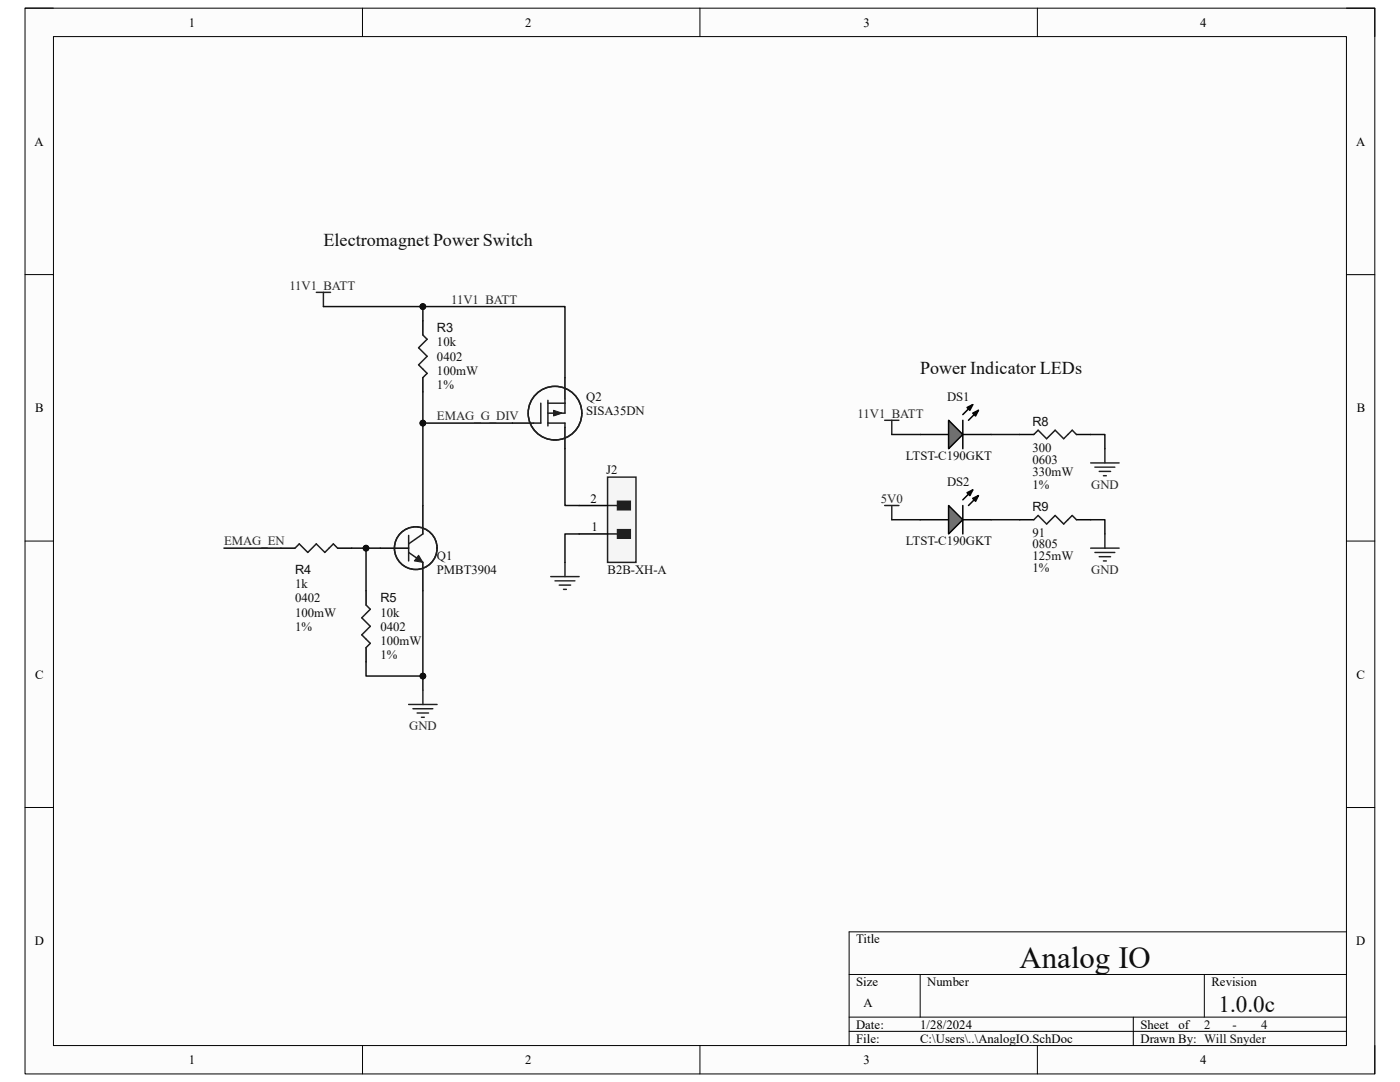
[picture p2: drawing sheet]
<svg xmlns="http://www.w3.org/2000/svg" width="279mm" height="216mm" viewBox="0 0 279 216" stroke-linecap="round" stroke-linejoin="round" font-family="sans-serif">
<path d="M5 1.6h269.4v212.7h-269.4z" fill-rule="evenodd" fill="#fcfcfc"/>
<path d="M5 1.6h269.4v212.7h-269.4z" fill="none" stroke="#000" stroke-width=".2"/>
<path d="M10.7 7.3h258v201.3h-258z" fill-rule="evenodd" fill="#fcfcfc"/>
<g fill="none" stroke="#000" stroke-width=".2">
<path d="M5 1.6h5.7M10.7 7.3h258v201.3h-258zM72.3 1.6v5.7M139.7 1.6v5.7M207 1.6v5.7M268.7 1.6h5.7v5.7M5 54.8h5.7M268.7 54.8h5.7M5 108h5.7M268.7 108h5.7M5 161.1h5.7M268.7 161.1h5.7"/>
<path d="M169.5 194.4h99.2M183.6 194.4v8.6M240.3 194.4v8.6M268.7 185.9h-99.2v22.7M72.3 208.6v5.7M139.7 208.6v5.7M169.5 203h99.2M169.5 205.8h99.2M207 208.6v5.7M226.2 203v5.6M274.4 208.6v5.7"/>
</g>
<path d="M109.9 115.1h5.7M110.8 115.9h3.9M111.6 116.8h2.3M112.5 117.6h.5M112.7 112.2v2.9" fill="none" stroke="#262626" stroke-width=".3"/>
<path d="M75.9 109.4h5.7M84.4 100.9v5.6M84.4 112.2v5.7" fill="none" stroke="#000" stroke-width=".3"/>
<path d="M81.6 110.2l2.8 2M81.6 106.8v5.1M84.4 106.5l-2.8 2" fill="none" stroke="#1c1c1c" stroke-width=".3"/>
<path d="M83.5 110.8l.9 1.4-1.7-.3z" fill="#1c1c1c"/>
<path d="M83.5 110.8l.9 1.4-1.7-.3z" fill="none" stroke="#1c1c1c" stroke-width=".2"/>
<g fill="none" stroke="#1c1c1c" stroke-width=".3">
<path d="M84.4 66.8l.8 .9-1.7 1.7 1.7 1.7-1.7 1.7 1.7 1.7-.8 .9M58.9 109.4l.8-.9 1.7 1.7 1.7-1.7 1.7 1.7 1.7-1.7 .9 .9M73.1 120.7l.8 .9-1.7 1.7 1.7 1.7-1.7 1.7 1.7 1.7-.8 .8"/>
<circle cx="83" cy="109.4" r="4.3"/>
</g>
<path d="M84.4 64v2.8M84.4 75.4v2.8M56 109.4h2.9M67.4 109.4h2.8M73.1 117.9v2.8M73.1 129.2v2.9" fill="none" stroke="#000" stroke-width=".3"/>
<path d="M63.1 58.3h2.9M64.5 58.3v2.9" fill="none" stroke="#262626" stroke-width=".3"/>
<path d="M121.3 95.2h5.6v17h-5.6z" fill-rule="evenodd" fill="#f5f5f5"/>
<path d="M121.3 95.2h5.6v17h-5.6z" fill="none" stroke="#262626" stroke-width=".3"/>
<path d="M123.2 105.7h2.6v1.7h-2.6z" fill-rule="evenodd" fill="#1c1c1c"/>
<path d="M121.3 106.5h1.9M123.2 105.7h2.6v1.7h-2.6z" fill="none" stroke="#1c1c1c" stroke-width=".3"/>
<path d="M123.2 100h2.6v1.7h-2.6z" fill-rule="evenodd" fill="#1c1c1c"/>
<path d="M109.3 79.9v5.1M112.7 79.6v.9h-3.4M106.5 84.4h1.4M109.3 84.4h3.4v.9M121.3 100.9h1.9M123.2 100h2.6v1.7h-2.6z" fill="none" stroke="#1c1c1c" stroke-width=".3"/>
<path d="M112.7 75.4v4.2M102.3 84.4h4.2M112.7 85.3v4.2M115.6 106.5h5.7M115.6 100.9h5.7" fill="none" stroke="#000" stroke-width=".3"/>
<path d="M110.5 81.9l1.7 .5-1.7 .6z" fill="#1c1c1c"/>
<path d="M110.5 81.9l1.7 .5-1.7 .6z" fill="none" stroke="#1c1c1c" stroke-width=".2"/>
<g fill="none" stroke="#1c1c1c" stroke-width=".3">
<path d="M107.9 80.5v3.9M112.7 80.5v1.9h-3.4"/>
<circle cx="110.8" cy="82.4" r="5.4"/>
</g>
<path d="M84.4 61.2v2.8M44.7 109.4h11.3" fill="none" stroke="#0e0e0e" stroke-width=".3"/>
<circle cx="84.4" cy="61.2" r=".57" fill="#0e0e0e"/>
<circle cx="84.4" cy="61.2" r=".57" fill="none" stroke="#0e0e0e" stroke-width=".2"/>
<path d="M73.1 109.4v8.5" fill="none" stroke="#0e0e0e" stroke-width=".3"/>
<circle cx="73" cy="109.4" r=".57" fill="#0e0e0e"/>
<circle cx="73" cy="109.4" r=".57" fill="none" stroke="#0e0e0e" stroke-width=".2"/>
<path d="M84.4 84.4v16.5" fill="none" stroke="#0e0e0e" stroke-width=".3"/>
<circle cx="84.4" cy="84.4" r=".57" fill="#0e0e0e"/>
<circle cx="84.4" cy="84.4" r=".57" fill="none" stroke="#0e0e0e" stroke-width=".2"/>
<path d="M84.4 78.2v6.2h17.9" fill="none" stroke="#0e0e0e" stroke-width=".3"/>
<circle cx="84.4" cy="84.4" r=".57" fill="#0e0e0e"/>
<circle cx="84.4" cy="84.4" r=".57" fill="none" stroke="#0e0e0e" stroke-width=".2"/>
<g fill="none" stroke="#262626" stroke-width=".3">
<path d="M176.6 83.9h2.8M178 83.9v2.8M217.7 92.4h5.6M218.5 93.2h4M219.4 94.1h2.2M220.2 94.9h.6M220.5 89.5v2.9M176.6 100.9h2.8M178 100.9v2.8M217.7 109.4h5.6M218.5 110.2h4M219.4 111.1h2.2"/>
<path d="M220.2 111.9h.6M220.5 106.5v2.9"/>
</g>
<path d="M183.6 86.7h5.7M192.2 86.7h5.6M203.5 86.7h2.8M214.8 86.7h2.9M203.5 103.7h2.8M214.8 103.7h2.9" fill="none" stroke="#000" stroke-width=".3"/>
<path d="M206.3 86.7l.9-.9 1.7 1.7 1.7-1.7 1.7 1.7 1.7-1.7 .8 .9M206.3 103.7l.9-.8 1.7 1.7 1.7-1.7 1.7 1.7 1.7-1.7 .8 .8" fill="none" stroke="#1c1c1c" stroke-width=".3"/>
<path d="M189.3 83.9l2.9 2.8-2.9 2.8z" fill="#717171"/>
<path d="M189.3 83.9l2.9 2.8-2.9 2.8zM192.2 83.9v5.6M193 81.3l1.1-.6-.5 1.2zM194.1 82.4l1.2-.5-.6 1.1zM194.1 80.7l-1.9 2M195.3 81.9l-2 2M183.6 103.7h5.7M192.2 103.7h5.6" fill="none" stroke="#000" stroke-width=".3"/>
<path d="M193 81.3l1.1-.6-.5 1.2zM194.1 82.4l1.2-.5-.6 1.1z" fill="#000"/>
<path d="M189.3 100.9l2.9 2.8-2.9 2.8z" fill="#717171"/>
<path d="M193 98.3l1.1-.5-.5 1.1zM194.1 99.5l1.2-.6-.6 1.1zM194.1 97.8l-1.9 1.9M195.3 98.9l-2 2M189.3 100.9l2.9 2.8-2.9 2.8zM192.2 100.9v5.6" fill="none" stroke="#000" stroke-width=".3"/>
<path d="M193 98.3l1.1-.5-.5 1.1zM194.1 99.5l1.2-.6-.6 1.1z" fill="#000"/>
<path d="M64.5 61.2h48.2v14.2M178 86.7h5.6M197.8 86.7h5.7M217.7 86.7h2.8v2.8M178 103.7h5.6M197.8 103.7h5.7M217.7 103.7h2.8v2.8" fill="none" stroke="#0e0e0e" stroke-width=".3"/>
<circle cx="84.4" cy="61.2" r=".57" fill="#0e0e0e"/>
<circle cx="84.4" cy="61.2" r=".57" fill="none" stroke="#0e0e0e" stroke-width=".2"/>
<path d="M70.2 109.4h5.7" fill="none" stroke="#0e0e0e" stroke-width=".3"/>
<circle cx="73" cy="109.4" r=".57" fill="#0e0e0e"/>
<circle cx="73" cy="109.4" r=".57" fill="none" stroke="#0e0e0e" stroke-width=".2"/>
<path d="M112.7 89.5v11.4h2.9M84.4 117.9v19.8M115.6 106.5h-2.9v5.7" fill="none" stroke="#0e0e0e" stroke-width=".3"/>
<circle cx="84.4" cy="134.9" r=".57" fill="#0e0e0e"/>
<circle cx="84.4" cy="134.9" r=".57" fill="none" stroke="#0e0e0e" stroke-width=".2"/>
<path d="M73.1 132.1v2.8h11.3" fill="none" stroke="#0e0e0e" stroke-width=".3"/>
<circle cx="84.4" cy="134.9" r=".57" fill="#0e0e0e"/>
<circle cx="84.4" cy="134.9" r=".57" fill="none" stroke="#0e0e0e" stroke-width=".2"/>
<path d="M84.4 137.7v2.9M81.6 140.6h5.6M82.4 141.4h4M83.3 142.3h2.2M84.1 143.1h.6" fill="none" stroke="#262626" stroke-width=".3"/>
<text font-size="6.1" fill="#0e0e0e" x="203.5" y="193.1">Analog IO</text>
<text font-size="4.6" fill="#0e0e0e" x="243.2" y="202">1.0.0c</text>
<g font-size="3.6" fill="#0e0e0e">
<text x="64.6" y="49.1">Electromagnet Power Switch</text>
<text x="183.6" y="74.6">Power Indicator LEDs</text>
</g>
<g font-size="2.5">
<text x="37.7" y="5.3">1</text>
<text x="104.8" y="5.3">2</text>
<text x="172.3" y="5.3">3</text>
<text x="239.5" y="5.3">4</text>
<text x="6.9" y="29.1">A</text>
<text x="270.6" y="29.1">A</text>
<text x="7" y="82.3">B</text>
<text x="270.8" y="82.3">B</text>
<text x="117.8" y="100.3">2</text>
<text x="118" y="106">1</text>
<text x="7" y="135.4">C</text>
<text x="270.7" y="135.4">C</text>
<text x="6.9" y="188.6">D</text>
<text x="170.9" y="188.2">Title</text>
<text x="270.7" y="188.6">D</text>
<text x="170.9" y="196.7">Size</text>
<text x="185" y="196.7">Number</text>
<text x="241.8" y="196.7">Revision</text>
<text x="172.3" y="201">A</text>
<text x="170.9" y="205.2">Date:</text>
<text x="170.9" y="208.1">File:</text>
<text x="183.6" y="205.2">1/28/2024</text>
<text x="183.7" y="208.1">C:\Users\..\AnalogIO.SchDoc</text>
<text x="227.6" y="205.2">Sheet</text>
<text x="227.6" y="208.1">Drawn By: Will Snyder</text>
<text x="235.2" y="205.2">of</text>
<text x="37.7" y="212.3">1</text>
<text x="104.8" y="212.3">2</text>
<text x="172.3" y="212.3">3</text>
<text x="239.5" y="212.3">4</text>
</g>
<g font-size="2.5" fill="#262626">
<text x="57.7" y="57.8">11V1_BATT</text>
<text x="90" y="60.6">11V1_BATT</text>
<text x="87.2" y="83.9">EMAG_G_DIV</text>
<text x="171.2" y="83.3">11V1_BATT</text>
<text x="175.8" y="100.3">5V0</text>
<text x="217.8" y="97.5">GND</text>
<text x="44.7" y="108.8">EMAG_EN</text>
<text x="217.8" y="114.5">GND</text>
<text x="81.7" y="145.7">GND</text>
</g>
<g font-size="2.5" fill="#0e0e0e">
<text x="87.2" y="69.1">10k</text>
<text x="87.2" y="72">0402</text>
<text x="87.2" y="66.3">R3</text>
<text x="87.2" y="77.6">1%</text>
<text x="87.2" y="74.8">100mW</text>
<text x="117" y="79.9">Q2</text>
<text x="117" y="82.8">SISA35DN</text>
<text x="189" y="79.9">DS1</text>
<text x="206" y="85">R8</text>
<text x="121" y="94.7">J2</text>
<text x="180.8" y="91.8">LTST-C190GKT</text>
<text x="206" y="90.1">300</text>
<text x="206" y="92.7">0603</text>
<text x="206" y="95">330mW</text>
<text x="189" y="96.9">DS2</text>
<text x="206" y="97.5">1%</text>
<text x="206" y="107.1">91</text>
<text x="206" y="102">R9</text>
<text x="87.2" y="111.7">Q1</text>
<text x="180.8" y="108.8">LTST-C190GKT</text>
<text x="206" y="111.7">125mW</text>
<text x="206" y="109.4">0805</text>
<text x="58.9" y="117.3">1k</text>
<text x="58.9" y="114.5">R4</text>
<text x="87.2" y="114.5">PMBT3904</text>
<text x="121.2" y="114.5">B2B-XH-A</text>
<text x="206" y="114.2">1%</text>
<text x="58.9" y="120.2">0402</text>
<text x="58.9" y="123">100mW</text>
<text x="58.9" y="125.9">1%</text>
<text x="75.9" y="123">10k</text>
<text x="75.9" y="125.9">0402</text>
<text x="75.9" y="120.2">R5</text>
<text x="75.9" y="131.5">1%</text>
<text x="75.9" y="128.7">100mW</text>
<text x="240.3" y="205.2">2</text>
<text x="246" y="205.2">-</text>
<text x="251.7" y="205.2">4</text>
</g>
</svg>
